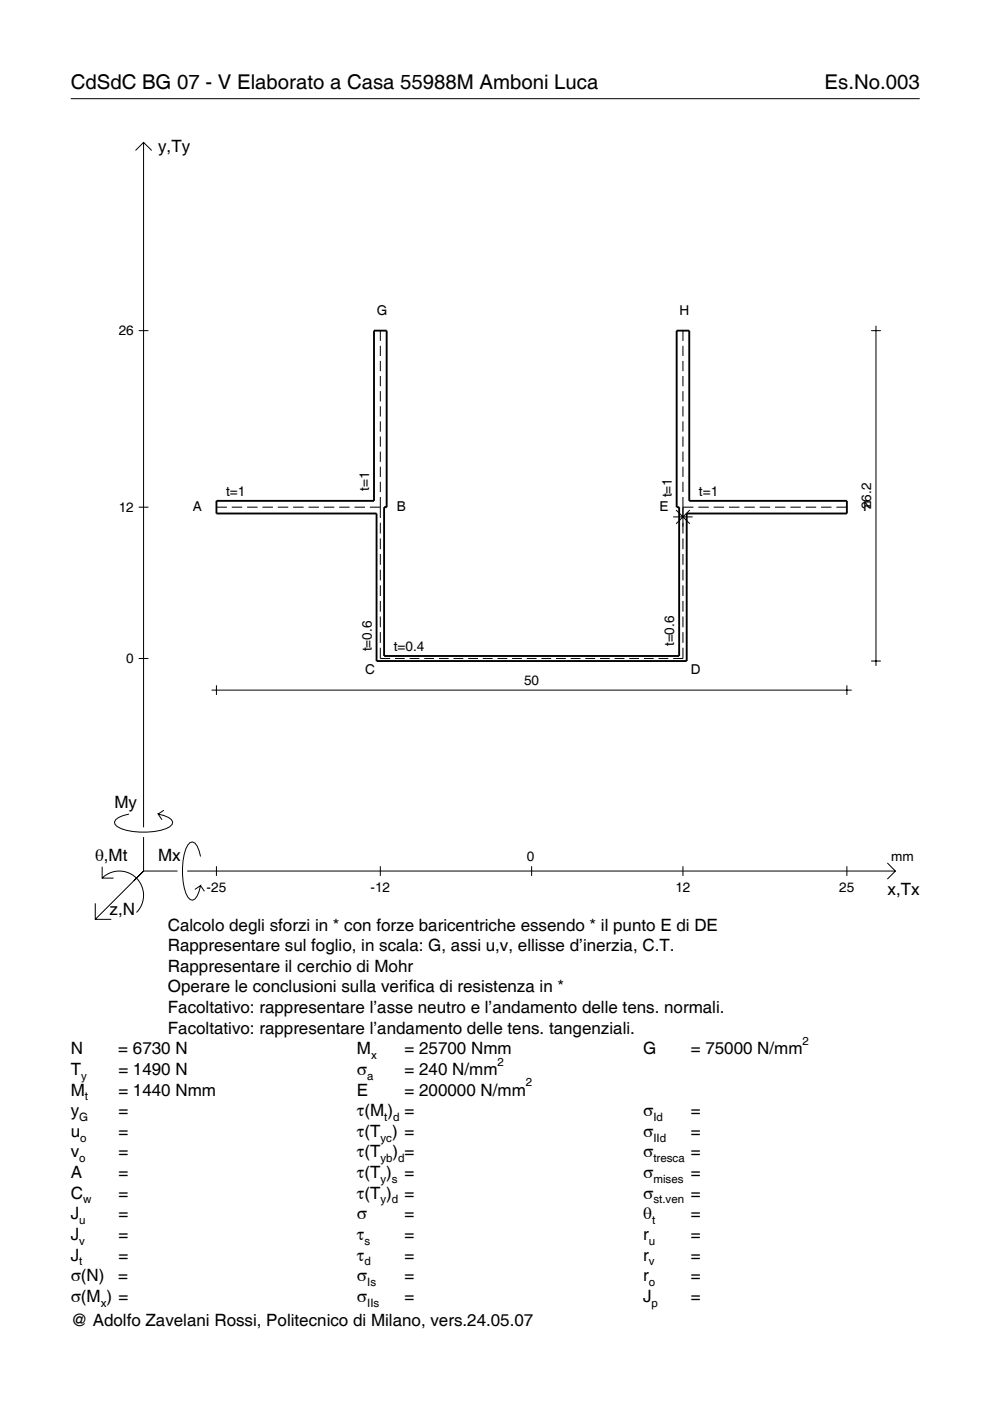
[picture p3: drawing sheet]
<svg xmlns="http://www.w3.org/2000/svg" width="210mm" height="297mm" viewBox="0 0 210 297" stroke-linecap="round" stroke-linejoin="round" font-family="sans-serif">
<g fill="none" stroke="#000" stroke-width=".21">
<path d="M15 20.9h180M28.7 31.9l1.7-1.7 1.8 1.7M30.4 30.2v145.2M29.4 70.1h2.1M80.6 70.1v2.2M80.6 73.3v2.2M80.6 76.5v2.2M80.6 79.7v2.2M144.8 70.1v2.2M144.8 73.3v2.2M144.8 76.5v2.2M144.8 79.7v2.2"/>
<path d="M184.7 70.1h2.1M185.7 69.1v72.1M80.6 82.9v2.2M80.6 86.1v2.2M80.6 89.3v2.2M80.6 92.5v2.2M80.6 95.7v2.2M80.6 99v2.1M144.8 82.9v2.2M144.8 86.1v2.2M144.8 89.3v2.2M144.8 92.5v2.2"/>
<path d="M144.8 95.7v2.2M144.8 99v2.1M29.4 107.5h2.1M45.9 107.5h2.2M49.1 107.5h2.3M52.4 107.5h2.2M55.6 107.5h2.3M58.9 107.5h2.2M62.1 107.5h2.3M65.4 107.5h2.2M68.7 107.5h2.2M71.9 107.5h2.2"/>
<path d="M75.2 107.5h2.2M78.4 107.5h2.2M80.6 102.2v2.1M80.6 105.4v4.4M80.6 110.8v2.3M80.6 114.2v2.2M80.6 117.5v2.3M142.7 109.6h4.2M143.3 108.1l3 3M144.8 107.5h2.2M144.8 102.2v2.1M144.8 105.4v7.7"/>
<path d="M144.8 114.2v2.2M144.8 117.5v2.3M146.3 108.1l-3 3M148.1 107.5h2.2M151.3 107.5h2.2M154.6 107.5h2.2M157.8 107.5h2.2M161.1 107.5h2.2M164.3 107.5h2.2M167.6 107.5h2.2M170.8 107.5h2.2M174.1 107.5h2.2"/>
<path d="M177.3 107.5h2.3M29.4 139.6h2.1M80.6 137.3v2.3h2.1M80.6 120.8v2.3M80.6 124.1v2.3M80.6 127.4v2.3M80.6 130.7v2.3M80.6 134v2.3M83.7 139.6h2.1M86.8 139.6h2.1M89.9 139.6h2.1M93.1 139.6h2"/>
<path d="M96.2 139.6h2M99.3 139.6h2M102.4 139.6h2M105.5 139.6h2M108.6 139.6h2M111.7 139.6h2.1M114.8 139.6h2.1M117.9 139.6h2.1M121 139.6h2.1M124.1 139.6h2.1M127.2 139.6h2.1M130.3 139.6h2.1"/>
<path d="M133.4 139.6h2.1M136.5 139.6h2.1M139.6 139.6h2.1M144.8 137.3v2.3h-2.1M144.8 120.8v2.3M144.8 124.1v2.3M144.8 127.4v2.3M144.8 130.7v2.3M144.8 134v2.3M44.9 146.3h135.7M45.9 145.3v2.1M179.6 145.3v2.1"/>
<path d="M184.7 140.2h2.1M27.3 172.6a3.6 3.6 0 0 0-3 1.7l.1 .5a5.7 5.7 0 0 0 3.8 1.5 13.3 13.3 0 0 0 7.8-1l.5-.5 .1-.5a3.6 3.6 0 0 0-3.1-1.7l.8 1.2M30.4 177.5v7.2M34.7 171.8l-1.2 .8M20.2 191.5v3.4h3.4M21.7 186.2a5.1 5.1 0 0 1 7.2 0 5.1 5.1 0 0 1 0 7.3M21.7 183.8v2.4h2.4M30.4 184.7l-10.2 10.2M30.4 184.7l-2 2M30.4 184.7h7.2M39.7 184.7h150.1M42.5 181.6a3.6 3.6 0 0 0-1.7-3.1l-.5 .1a5.7 5.7 0 0 0-1.5 3.8 13.3 13.3 0 0 0 1 7.8l.5 .5 .5 .2a3.6 3.6 0 0 0 1.7-3.1l-1.2 .8"/>
<path d="M42.5 187.8l.8 1.2M45.9 183.7v2M80.6 183.7v2M112.7 183.7v2M144.8 183.7v2M179.6 183.7v2M188.1 183l1.7 1.7-1.7 1.7"/>
</g>
<path d="M79.3 70.1h2.7v37.4h-.6v31.6h62.6v-31.6h-.5v-37.4h2.6v36.1h33.5v2.7h-34v31.3h-65.8v-31.3h-33.9v-2.7h33.4z" fill="none" stroke="#000" stroke-width=".4"/>
<g font-size="4.3">
<text x="15" y="18.9">CdSdC BG 07 - V Elaborato a Casa 55988M Amboni Luca</text>
<text x="174.8" y="18.9">Es.No.003</text>
</g>
<g font-size="3.6">
<text x="33.5" y="32.3">y,Ty</text>
<text x="24.3" y="171.3">My</text>
<text x="20.1" y="182.6">θ,Mt</text>
<text x="33.5" y="182.6">Mx</text>
<text x="188.2" y="189.8">x,Tx</text>
<text x="23.2" y="193.9">z,N</text>
<text x="35.6" y="197.3">Calcolo degli sforzi in * con forze baricentriche essendo * il punto E di DE</text>
<text x="35.6" y="201.7">Rappresentare sul foglio, in scala: G, assi u,v, ellisse d’inerzia, C.T.</text>
<text x="35.6" y="206">Rappresentare il cerchio di Mohr</text>
<text x="35.6" y="210.4">Operare le conclusioni sulla verifica di resistenza in *</text>
<text x="35.6" y="214.8">Facoltativo: rappresentare l’asse neutro e l’andamento delle tens. normali.</text>
<text x="35.6" y="219.2">Facoltativo: rappresentare l’andamento delle tens. tangenziali.</text>
<text x="15" y="223.5">N</text>
<text x="15" y="227.9">T</text>
<text x="25.1" y="223.5">= 6730 N</text>
<text x="25.1" y="227.9">= 1490 N</text>
<text x="75.7" y="227.9">σ</text>
<text x="75.7" y="223.5">M</text>
<text x="85.8" y="223.5">= 25700 Nmm</text>
<text x="85.8" y="227.9">= 240 N/mm</text>
<text x="136.4" y="223.5">G</text>
<text x="146.5" y="223.5">= 75000 N/mm</text>
<text x="15" y="232.3">M</text>
<text x="25.1" y="232.3">= 1440 Nmm</text>
<text x="75.7" y="232.3">E</text>
<text x="85.8" y="232.3">= 200000 N/mm</text>
<text x="15" y="236.7">y</text>
<text x="25.1" y="236.7">=</text>
<text x="75.7" y="236.7">τ(M ) =</text>
<text x="136.4" y="236.7">σ</text>
<text x="146.5" y="236.7">=</text>
<text x="15" y="241">u</text>
<text x="15" y="245.4">v</text>
<text x="25.1" y="241">=</text>
<text x="25.1" y="245.4">=</text>
<text x="75.7" y="241">τ(T ) =</text>
<text x="75.7" y="245.4">τ(T</text>
<text x="83.3" y="245.4">) =</text>
<text x="136.4" y="241">σ</text>
<text x="136.4" y="245.4">σ</text>
<text x="146.5" y="241">=</text>
<text x="146.5" y="245.4">=</text>
<text x="15" y="249.8">A</text>
<text x="25.1" y="249.8">=</text>
<text x="75.7" y="249.8">τ(T )</text>
<text x="85.8" y="249.8">=</text>
<text x="136.4" y="249.8">σ</text>
<text x="146.5" y="249.8">=</text>
<text x="15" y="254.2">C</text>
<text x="25.1" y="254.2">=</text>
<text x="75.7" y="254.2">τ(T )</text>
<text x="85.8" y="254.2">=</text>
<text x="136.4" y="254.2">σ</text>
<text x="146.5" y="254.2">=</text>
<text x="15" y="258.5">J</text>
<text x="15" y="262.9">J</text>
<text x="25.1" y="258.5">=</text>
<text x="25.1" y="262.9">=</text>
<text x="75.7" y="258.5">σ</text>
<text x="75.7" y="262.9">τ</text>
<text x="85.8" y="258.5">=</text>
<text x="85.8" y="262.9">=</text>
<text x="136.4" y="258.5">θ</text>
<text x="136.4" y="262.9">r</text>
<text x="146.5" y="258.5">=</text>
<text x="146.5" y="262.9">=</text>
<text x="15" y="267.3">J</text>
<text x="25.1" y="267.3">=</text>
<text x="75.7" y="267.3">τ</text>
<text x="85.8" y="267.3">=</text>
<text x="136.4" y="267.3">r</text>
<text x="146.5" y="267.3">=</text>
<text x="15" y="271.7">σ(N)</text>
<text x="25.1" y="271.7">=</text>
<text x="75.7" y="271.7">σ</text>
<text x="85.8" y="271.7">=</text>
<text x="136.4" y="271.7">r</text>
<text x="146.5" y="271.7">=</text>
<text x="15" y="281.2">@ Adolfo Zavelani Rossi, Politecnico di Milano, vers.24.05.07</text>
<text x="15" y="276">σ(M ) =</text>
<text x="75.7" y="276">σ</text>
<text x="85.8" y="276">=</text>
<text x="136.4" y="276">J</text>
<text x="146.5" y="276">=</text>
</g>
<g font-size="2.9">
<text x="25.2" y="71.1">26</text>
<text x="79.9" y="66.8">G</text>
<text x="144" y="66.8">H</text>
<text x="47.9" y="105.2">t=1</text>
<text x="78.3" y="104.1" transform="rotate(-90 78.3 104.1)">t=1</text>
<text x="142.4" y="105.5" transform="rotate(-90 142.4 105.5)">t=1</text>
<text x="148.2" y="105.2">t=1</text>
<text x="184.7" y="107.9" transform="rotate(-90 184.7 107.9)">26.2</text>
<text x="25.2" y="108.5">12</text>
<text x="40.9" y="108.4">A</text>
<text x="84.1" y="108.4">B</text>
<text x="139.8" y="108.4">E</text>
<text x="183" y="108.4">F</text>
<text x="143" y="137" transform="rotate(-90 143 137)">t=0.6</text>
<text x="26.8" y="140.6">0</text>
<text x="77.4" y="143">C</text>
<text x="78.8" y="138.1" transform="rotate(-90 78.8 138.1)">t=0.6</text>
<text x="83.5" y="138.1">t=0.4</text>
<text x="146.5" y="143">D</text>
<text x="111.1" y="145.3">50</text>
<text x="111.7" y="182.6">0</text>
<text x="189" y="182.6">mm</text>
<text x="43.8" y="189.1">-25</text>
<text x="78.6" y="189.1">-12</text>
<text x="143.2" y="189.1">12</text>
<text x="178" y="189.1">25</text>
</g>
<g font-size="2.4">
<text x="170.2" y="221.5">2</text>
<text x="78.7" y="224.5">x</text>
<text x="105.5" y="225.9">2</text>
<text x="17.2" y="228.9">y</text>
<text x="18" y="233.3">t</text>
<text x="77.9" y="228.9">a</text>
<text x="111.5" y="230.3">2</text>
<text x="16.8" y="237.7">G</text>
<text x="81.5" y="237.7">t d</text>
<text x="138.5" y="237.7">Id</text>
<text x="17" y="242">o</text>
<text x="80.7" y="242">yc</text>
<text x="138.5" y="242">IId</text>
<text x="16.8" y="246.4">o</text>
<text x="80.7" y="246.4">yb d</text>
<text x="80.7" y="250.8">y s</text>
<text x="138.5" y="246.4">tresca</text>
<text x="138.5" y="250.8">mises</text>
<text x="17.6" y="255.2">w</text>
<text x="80.7" y="255.2">y d</text>
<text x="138.5" y="255.2">st.ven</text>
<text x="16.8" y="259.5">u</text>
<text x="16.8" y="263.9">v</text>
<text x="77.3" y="263.9">s</text>
<text x="137.6" y="263.9">u</text>
<text x="138.2" y="259.5">t</text>
<text x="16.8" y="268.3">t</text>
<text x="77.3" y="268.3">d</text>
<text x="137.6" y="268.3">v</text>
<text x="77.9" y="272.7">Is</text>
<text x="137.6" y="272.7">o</text>
<text x="21.4" y="277">x</text>
<text x="77.9" y="277">IIs</text>
<text x="138.2" y="277">p</text>
</g>
</svg>
